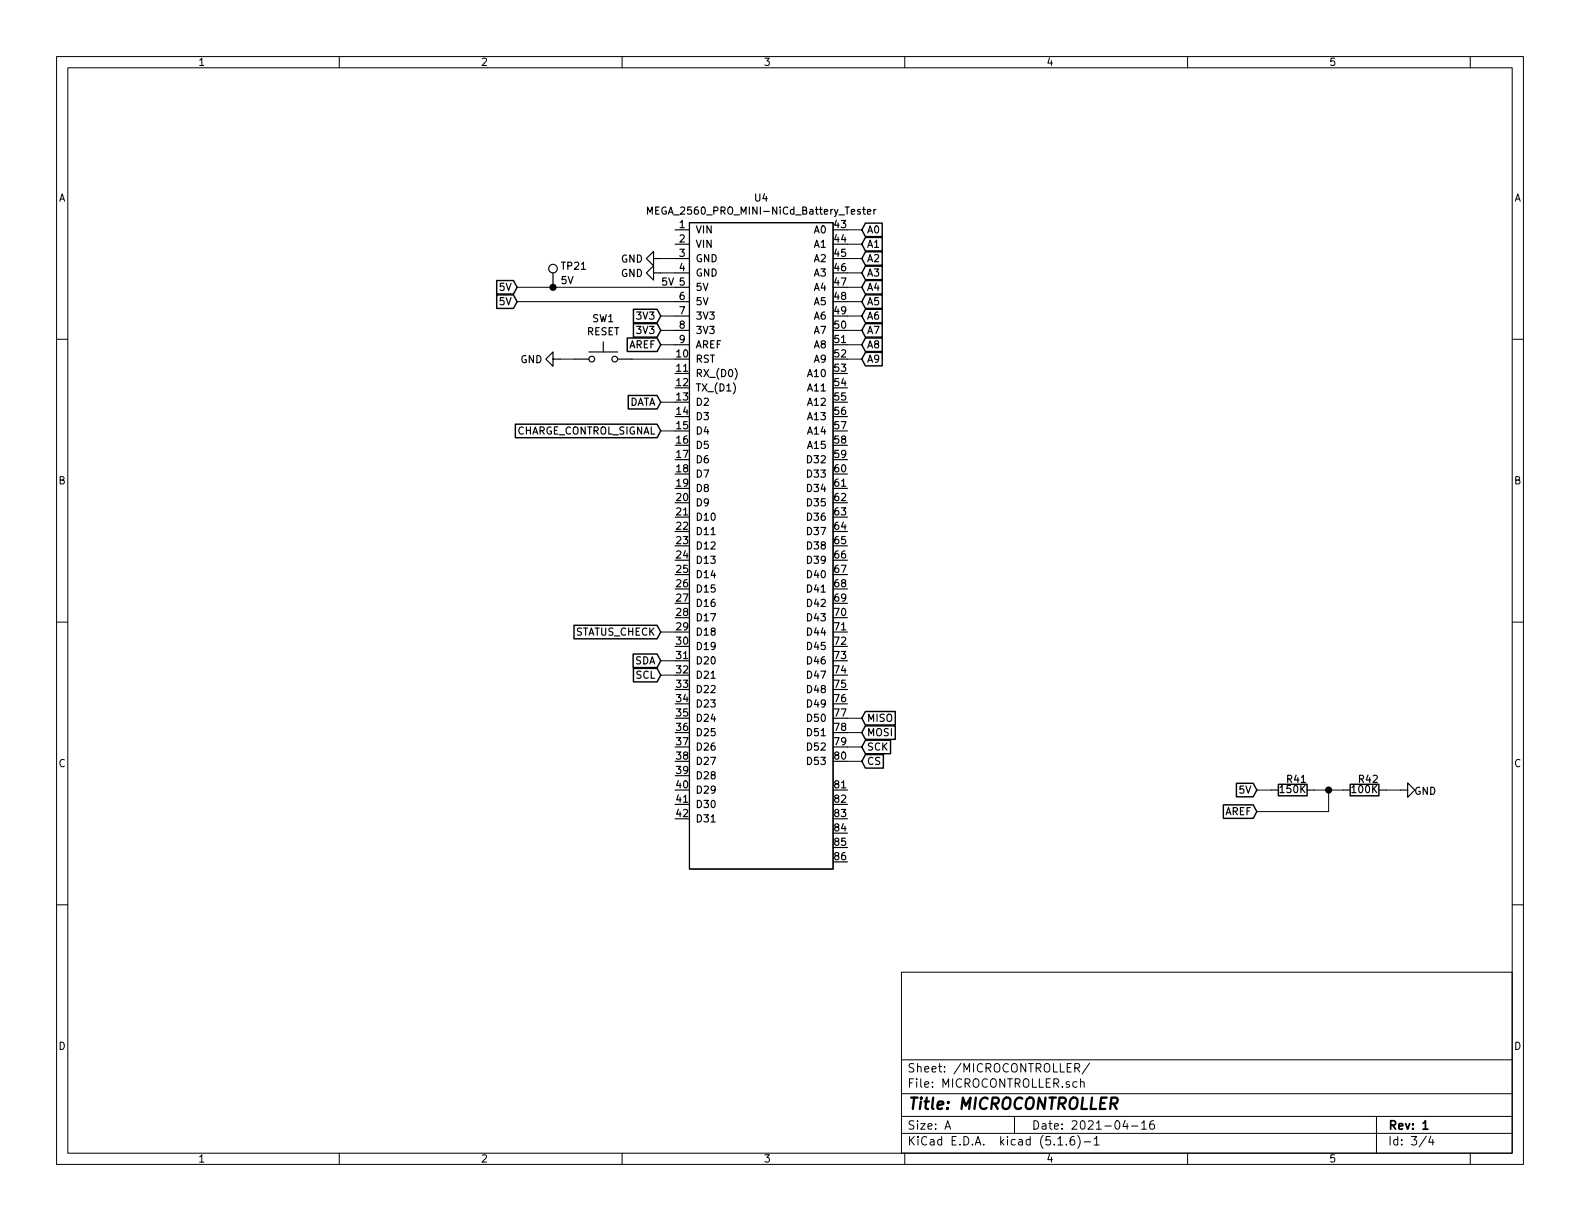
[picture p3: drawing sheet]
<svg xmlns="http://www.w3.org/2000/svg" width="279mm" height="216mm" viewBox="0 0 279 216" stroke-linecap="round" stroke-linejoin="round" font-family="sans-serif">
<g fill="none" stroke="#000" stroke-width=".18">
<path d="M10 10h259.4v195.9h-259.4zM12 12h255.4v191.9h-255.4zM60 10v2M110 10v2M160 10v2M210 10v2M260 10v2M10 60h2M91.4 53.3h28M91.4 50.8h28M116.8 55.9h2.6M116.8 58.4h2.6"/>
<path d="M116.8 45.7h2.6M116.8 48.3h2.6M149.9 55.9h2.5M149.9 58.4h2.5M149.9 45.7h2.5M149.9 48.3h2.5M149.9 53.3h2.5M149.9 50.8h2.5M149.9 40.6h2.5M149.9 43.2h2.5M267.4 60h2M99.1 63.5h2.5"/>
<path d="M111.8 63.5h7.6M116.8 61h2.6M116.8 71.1h2.6M116.8 76.2h2.6M149.9 61h2.5M149.9 63.5h2.5M10 110h2M116.8 116.8h2.6M116.8 119.4h2.6M116.8 111.8h2.6M267.4 110h2M149.9 127h2.5"/>
<path d="M149.9 129.5h2.5M149.9 132.1h2.5M149.9 134.6h2.5M222.2 139.7h2.6M232.4 139.7h5.1M234.9 139.7v3.8h-12.7M245.1 139.7h2.5M10 160h2M267.4 160h2M159.4 171.9h108v32h-108zM159.4 197.4h108M159.4 193.4h108"/>
<path d="M159.4 187.4h108M167.1 199.7l.5-1.5 .5 1.5M167.2 199.2h.8M179.4 197.4v3M190.1 188.8h.7l.1-.2-.1-.5h-.7v1.5M190.4 188.8l.5 .8M191.1 191.4l.2-.1h.3l.1 1M191.1 190.8v1.5M192.7 188l-1.3 1.9M199 198.1l-.4 1.1h.9M199.3 198.7v1M200.1 199.1h1.1"/>
<path d="M201.9 198.6l.4-.4v1.5M201.9 199.7h.8M204 198.2a.59 .59 0 0 0-.7 .6l.1 .7 .2 .2 .5-.2 .1-.5-.2-.2h-.4l-.3 .2M243.4 197.4v6.5M60 203.9v2M110 203.9v2M159.4 200.4h108M160 203.9v2M187.1 202.5h.8M188.6 202.3v.2M189.9 201a.59 .59 0 0 0-.7 .6v.6l.2 .2 .4 .1 .2-.2 .1-.5-.2-.2-.4-.1-.3 .3M190.6 200.8a1.71 1.71 0 0 1 0 2.2"/>
<path d="M191.7 201.9h1.2M193.5 201.4l.4-.4v1.5M193.5 202.5h.9M210 203.9v2M252.2 200.9l-1.2 1.9M253 200.9l-.3 1.1h.9M253.4 201.5v1M260 203.9v2"/>
</g>
<path d="M251.6 198.6l.5-.4v1.5M251.6 199.7h.9" fill="none" stroke="#000" stroke-width=".3"/>
<g fill="none" stroke="#000" stroke-width=".2">
<path d="M114.5 37.9v-1.3l.4 .9 .4-.9v1.3M121.9 39.4h25.4v114.3h-25.4zM153.4 37.4l.6-.1-.1-.2-.3-.1-.2 .2v.6h.5M154.5 37v.9M154.9 37l-.4 .3M97.8 48.3v2.5M115.6 45.7v-1.2l-1.3 1.2 1.3 1.3v-1.3h1.2M115.6 48.3v-1.3l-1.3 1.3 1.3 1.2v-1.2h1.2M119.4 40.6h2.5M119.4 43.2h2.5M119.4 45.7h2.5M119.4 48.3h2.5"/>
<path d="M119.4 50.8h2.5M119.4 53.3h2.5M119.4 55.9h2.5M119.4 58.4h2.5M97.8 63.5v-1.3l-1.3 1.3 1.3 1.3v-1.3h1.3M101.6 63.5h2.5M104.1 62.2h5.1M106.7 60.5v1.7M109.2 63.5h2.6M119.4 61h2.5M130 65.2a1.4 1.4 0 0 1 0 1.9M125.8 94.5h.7"/>
<path d="M125.8 119.9h.7M224.8 139.7h1.3M231.1 139.7h1.3M237.5 139.7h1.3M243.8 139.7h1.3M247.6 139.7h1.3v1.3l1.3-1.3-1.3-1.3v1.3M125.8 145.3h.7"/>
<circle cx="97.8" cy="47.5" r=".76"/>
<circle cx="104.6" cy="63.5" r=".51"/>
<circle cx="108.7" cy="63.5" r=".51"/>
</g>
<g fill="none" stroke="#000" stroke-width=".25">
<path d="M153 39.4h3v2.4h-3l-.6-1.2zM87.8 49.6h3l.6 1.2-.6 1.2h-3zM87.8 52.1h3l.6 1.2-.6 1.2h-3zM110.9 59.8h5.3l.6 1.2-.6 1.2h-5.3zM112 54.7h4.2l.6 1.2-.6 1.2h-4.2zM112 57.2h4.2l.6 1.2-.6 1.2h-4.2zM153 42h3v2.4h-3l-.6-1.2zM153 44.5h3v2.4h-3l-.6-1.2zM153 47.1h3v2.4h-3l-.6-1.2zM153 49.6h3v2.4h-3l-.6-1.2zM153 52.1h3v2.4h-3l-.6-1.2zM153 54.7h3v2.4h-3l-.6-1.2z"/>
<path d="M153 57.2h3v2.4h-3l-.6-1.2zM153 59.8h3v2.4h-3l-.6-1.2zM91.1 75h25.1l.6 1.2-.6 1.2h-25.1zM111.1 69.9h5.1l.6 1.2-.6 1.2h-5.1zM153 62.3h3v2.4h-3l-.6-1.2zM101.5 110.6h14.7l.6 1.2-.6 1.2h-14.7zM112 115.6h4.2l.6 1.2-.6 1.2h-4.2zM112 118.2h4.2l.6 1.2-.6 1.2h-4.2zM153 128.3h5.3v2.4h-5.3l-.6-1.2zM153 133.4h3.2v2.4h-3.2l-.6-1.2zM153 125.8h5.3v2.4h-5.3l-.6-1.2zM153 130.9h4.5v2.4h-4.5l-.6-1.2z"/>
<path d="M218.6 138.5h3l.6 1.2-.6 1.2h-3zM226.1 138.7h5v2h-5zM238.8 138.7h5v2h-5zM216.3 142.3h5.3l.6 1.2-.6 1.2h-5.3z"/>
</g>
<g fill="#000" stroke="#000" stroke-width=".25">
<circle cx="97.8" cy="50.8" r=".51"/>
<circle cx="235" cy="139.7" r=".51"/>
</g>
<text font-size="2.8" x="160.4" y="196.2">Title: MICROCONTROLLER</text>
<g font-size="2.1">
<text x="160.4" y="189.6">Sheet: /MICROCONTROLLER/</text>
<text x="160.4" y="192.3">File: MICROCONTROLLER.sch</text>
<text x="160.4" y="202.5">KiCad E.D.A. kicad (5.1.6)-1</text>
<text x="160.4" y="199.7">Size: A</text>
<text x="182.4" y="199.7">Date: 2021-04-16</text>
<text x="245.4" y="199.7">Rev: 1</text>
<text x="245.4" y="202.5">Id: 3/4</text>
</g>
<g font-size="1.8">
<text x="35" y="11.6">1</text>
<text x="85" y="11.6">2</text>
<text x="135" y="11.6">3</text>
<text x="185" y="11.6">4</text>
<text x="235" y="11.6">5</text>
<text x="10.4" y="35.6">A</text>
<text x="133.5" y="35.6">U4</text>
<text x="267.8" y="35.6">A</text>
<text x="115.7" y="37.9">MEGA_2560_PRO_MINI-NiCd_Battery_Tester</text>
<text x="120.2" y="40.3">1</text>
<text x="122.9" y="41.3">VIN</text>
<text x="144" y="41.3">A0</text>
<text x="147.6" y="40.3">43</text>
<text x="153.2" y="41.3">A0</text>
<text x="99.4" y="47.7">TP21</text>
<text x="109.8" y="46.4">GND</text>
<text x="120.2" y="42.9">2</text>
<text x="120.2" y="45.4">3</text>
<text x="120.2" y="48">4</text>
<text x="122.9" y="43.8">VIN</text>
<text x="122.9" y="46.4">GND</text>
<text x="144" y="43.8">A1</text>
<text x="144" y="46.4">A2</text>
<text x="147.6" y="42.9">44</text>
<text x="147.6" y="45.4">45</text>
<text x="147.6" y="48">46</text>
<text x="153.2" y="43.8">A1</text>
<text x="153.2" y="46.4">A2</text>
<text x="88.4" y="51.4">5V</text>
<text x="88.4" y="54">5V</text>
<text x="99.2" y="50.2">5V</text>
<text x="109.8" y="49">GND</text>
<text x="116.8" y="50.5">5V 5</text>
<text x="120.2" y="53">6</text>
<text x="122.9" y="48.9">GND</text>
<text x="122.9" y="51.4">5V</text>
<text x="122.9" y="54">5V</text>
<text x="144" y="48.9">A3</text>
<text x="144" y="51.4">A4</text>
<text x="144" y="54">A5</text>
<text x="147.6" y="50.5">47</text>
<text x="147.6" y="53">48</text>
<text x="153.2" y="48.9">A3</text>
<text x="153.2" y="51.4">A4</text>
<text x="153.2" y="54">A5</text>
<text x="103.7" y="59.3">RESET</text>
<text x="104.8" y="57">SW1</text>
<text x="112.9" y="56.5">3V3</text>
<text x="112.9" y="59.1">3V3</text>
<text x="120.2" y="55.6">7</text>
<text x="120.2" y="58.1">8</text>
<text x="122.9" y="56.5">3V3</text>
<text x="122.9" y="59.1">3V3</text>
<text x="144" y="56.5">A6</text>
<text x="144" y="59.1">A7</text>
<text x="147.6" y="55.6">49</text>
<text x="147.6" y="58.1">50</text>
<text x="153.2" y="56.5">A6</text>
<text x="153.2" y="59.1">A7</text>
<text x="92" y="64.2">GND</text>
<text x="111.2" y="61.6">AREF</text>
<text x="119.7" y="63.2">10</text>
<text x="119.7" y="65.7">11</text>
<text x="120.2" y="60.7">9</text>
<text x="122.9" y="64.1">RST</text>
<text x="122.9" y="61.6">AREF</text>
<text x="144" y="61.6">A8</text>
<text x="144" y="64.1">A9</text>
<text x="147.6" y="60.7">51</text>
<text x="147.6" y="63.2">52</text>
<text x="147.6" y="65.7">53</text>
<text x="153.2" y="61.6">A8</text>
<text x="153.2" y="64.1">A9</text>
<text x="111.1" y="71.8">DATA</text>
<text x="119.7" y="68.3">12</text>
<text x="119.7" y="70.8">13</text>
<text x="122.9" y="66.7">RX_(D0)</text>
<text x="122.9" y="69.2">TX_(D1)</text>
<text x="122.9" y="71.8">D2</text>
<text x="143.1" y="66.7">A10</text>
<text x="143.1" y="69.2">A11</text>
<text x="143.1" y="71.8">A12</text>
<text x="147.6" y="68.3">54</text>
<text x="147.6" y="70.8">55</text>
<text x="90.9" y="76.8">CHARGE_CONTROL_SIGNAL</text>
<text x="119.7" y="73.4">14</text>
<text x="119.7" y="75.9">15</text>
<text x="122.9" y="74.3">D3</text>
<text x="122.9" y="76.8">D4</text>
<text x="143.1" y="74.3">A13</text>
<text x="143.1" y="76.8">A14</text>
<text x="147.6" y="73.4">56</text>
<text x="147.6" y="75.9">57</text>
<text x="119.7" y="78.4">16</text>
<text x="119.7" y="81">17</text>
<text x="119.7" y="83.5">18</text>
<text x="122.9" y="79.4">D5</text>
<text x="122.9" y="81.9">D6</text>
<text x="143.1" y="79.4">A15</text>
<text x="143.1" y="81.9">D32</text>
<text x="147.6" y="78.4">58</text>
<text x="147.6" y="81">59</text>
<text x="147.6" y="83.5">60</text>
<text x="10.4" y="85.6">B</text>
<text x="119.7" y="86.1">19</text>
<text x="119.7" y="88.6">20</text>
<text x="122.9" y="84.5">D7</text>
<text x="122.9" y="87">D8</text>
<text x="122.9" y="89.5">D9</text>
<text x="143.1" y="84.5">D33</text>
<text x="143.1" y="87">D34</text>
<text x="143.1" y="89.5">D35</text>
<text x="147.6" y="86.1">61</text>
<text x="147.6" y="88.6">62</text>
<text x="267.8" y="85.6">B</text>
<text x="119.7" y="91.1">21</text>
<text x="119.7" y="93.7">22</text>
<text x="122.9" y="92.1">D10</text>
<text x="122.9" y="94.6">D11</text>
<text x="143.1" y="92.1">D36</text>
<text x="143.1" y="94.6">D37</text>
<text x="147.6" y="91.1">63</text>
<text x="147.6" y="93.7">64</text>
<text x="119.7" y="96.2">23</text>
<text x="119.7" y="98.8">24</text>
<text x="119.7" y="101.3">25</text>
<text x="122.9" y="97.2">D12</text>
<text x="122.9" y="99.7">D13</text>
<text x="143.1" y="97.2">D38</text>
<text x="143.1" y="99.7">D39</text>
<text x="147.6" y="96.2">65</text>
<text x="147.6" y="98.8">66</text>
<text x="147.6" y="101.3">67</text>
<text x="119.7" y="103.8">26</text>
<text x="119.7" y="106.4">27</text>
<text x="122.9" y="102.2">D14</text>
<text x="122.9" y="104.8">D15</text>
<text x="122.9" y="107.3">D16</text>
<text x="143.1" y="102.2">D40</text>
<text x="143.1" y="104.8">D41</text>
<text x="143.1" y="107.3">D42</text>
<text x="147.6" y="103.8">68</text>
<text x="147.6" y="106.4">69</text>
<text x="101.7" y="112.4">STATUS_CHECK</text>
<text x="119.7" y="108.9">28</text>
<text x="119.7" y="111.5">29</text>
<text x="119.7" y="114">30</text>
<text x="122.9" y="109.9">D17</text>
<text x="122.9" y="112.4">D18</text>
<text x="143.1" y="109.9">D43</text>
<text x="143.1" y="112.4">D44</text>
<text x="147.6" y="108.9">70</text>
<text x="147.6" y="111.5">71</text>
<text x="147.6" y="114">72</text>
<text x="112.3" y="117.5">SDA</text>
<text x="119.7" y="116.5">31</text>
<text x="119.7" y="119.1">32</text>
<text x="122.9" y="114.9">D19</text>
<text x="122.9" y="117.5">D20</text>
<text x="143.1" y="114.9">D45</text>
<text x="143.1" y="117.5">D46</text>
<text x="147.6" y="116.5">73</text>
<text x="147.6" y="119.1">74</text>
<text x="112.5" y="120">SCL</text>
<text x="119.7" y="121.6">33</text>
<text x="119.7" y="124.2">34</text>
<text x="122.9" y="120">D21</text>
<text x="122.9" y="122.6">D22</text>
<text x="122.9" y="125.1">D23</text>
<text x="143.1" y="120">D47</text>
<text x="143.1" y="122.6">D48</text>
<text x="143.1" y="125.1">D49</text>
<text x="147.6" y="121.6">75</text>
<text x="147.6" y="124.2">76</text>
<text x="119.7" y="126.7">35</text>
<text x="119.7" y="129.2">36</text>
<text x="119.7" y="131.8">37</text>
<text x="122.9" y="127.6">D24</text>
<text x="122.9" y="130.2">D25</text>
<text x="143.1" y="127.6">D50</text>
<text x="143.1" y="130.2">D51</text>
<text x="147.6" y="126.7">77</text>
<text x="147.6" y="129.2">78</text>
<text x="147.6" y="131.8">79</text>
<text x="153.2" y="130.2">MOSI</text>
<text x="153.2" y="127.6">MISO</text>
<text x="10.4" y="135.6">C</text>
<text x="119.7" y="134.3">38</text>
<text x="119.7" y="136.9">39</text>
<text x="122.9" y="132.7">D26</text>
<text x="122.9" y="135.3">D27</text>
<text x="122.9" y="137.8">D28</text>
<text x="143.1" y="132.7">D52</text>
<text x="143.1" y="135.3">D53</text>
<text x="147.6" y="134.3">80</text>
<text x="153.2" y="135.3">CS</text>
<text x="153.2" y="132.7">SCK</text>
<text x="267.8" y="135.6">C</text>
<text x="119.7" y="139.4">40</text>
<text x="119.7" y="141.9">41</text>
<text x="122.9" y="140.3">D29</text>
<text x="122.9" y="142.9">D30</text>
<text x="147.6" y="139.4">81</text>
<text x="147.6" y="141.9">82</text>
<text x="219.3" y="140.3">5V</text>
<text x="226.5" y="140.2">150K</text>
<text x="227.6" y="138.4">R41</text>
<text x="239.2" y="140.2">100K</text>
<text x="240.3" y="138.4">R42</text>
<text x="250.1" y="140.5">GND</text>
<text x="119.7" y="144.5">42</text>
<text x="122.9" y="145.4">D31</text>
<text x="147.6" y="144.5">83</text>
<text x="147.6" y="147">84</text>
<text x="147.6" y="149.6">85</text>
<text x="216.6" y="144.1">AREF</text>
<text x="147.6" y="152.1">86</text>
<text x="10.4" y="185.6">D</text>
<text x="267.8" y="185.6">D</text>
<text x="35" y="205.5">1</text>
<text x="85" y="205.5">2</text>
<text x="135" y="205.5">3</text>
<text x="185" y="205.5">4</text>
<text x="235" y="205.5">5</text>
</g>
</svg>
